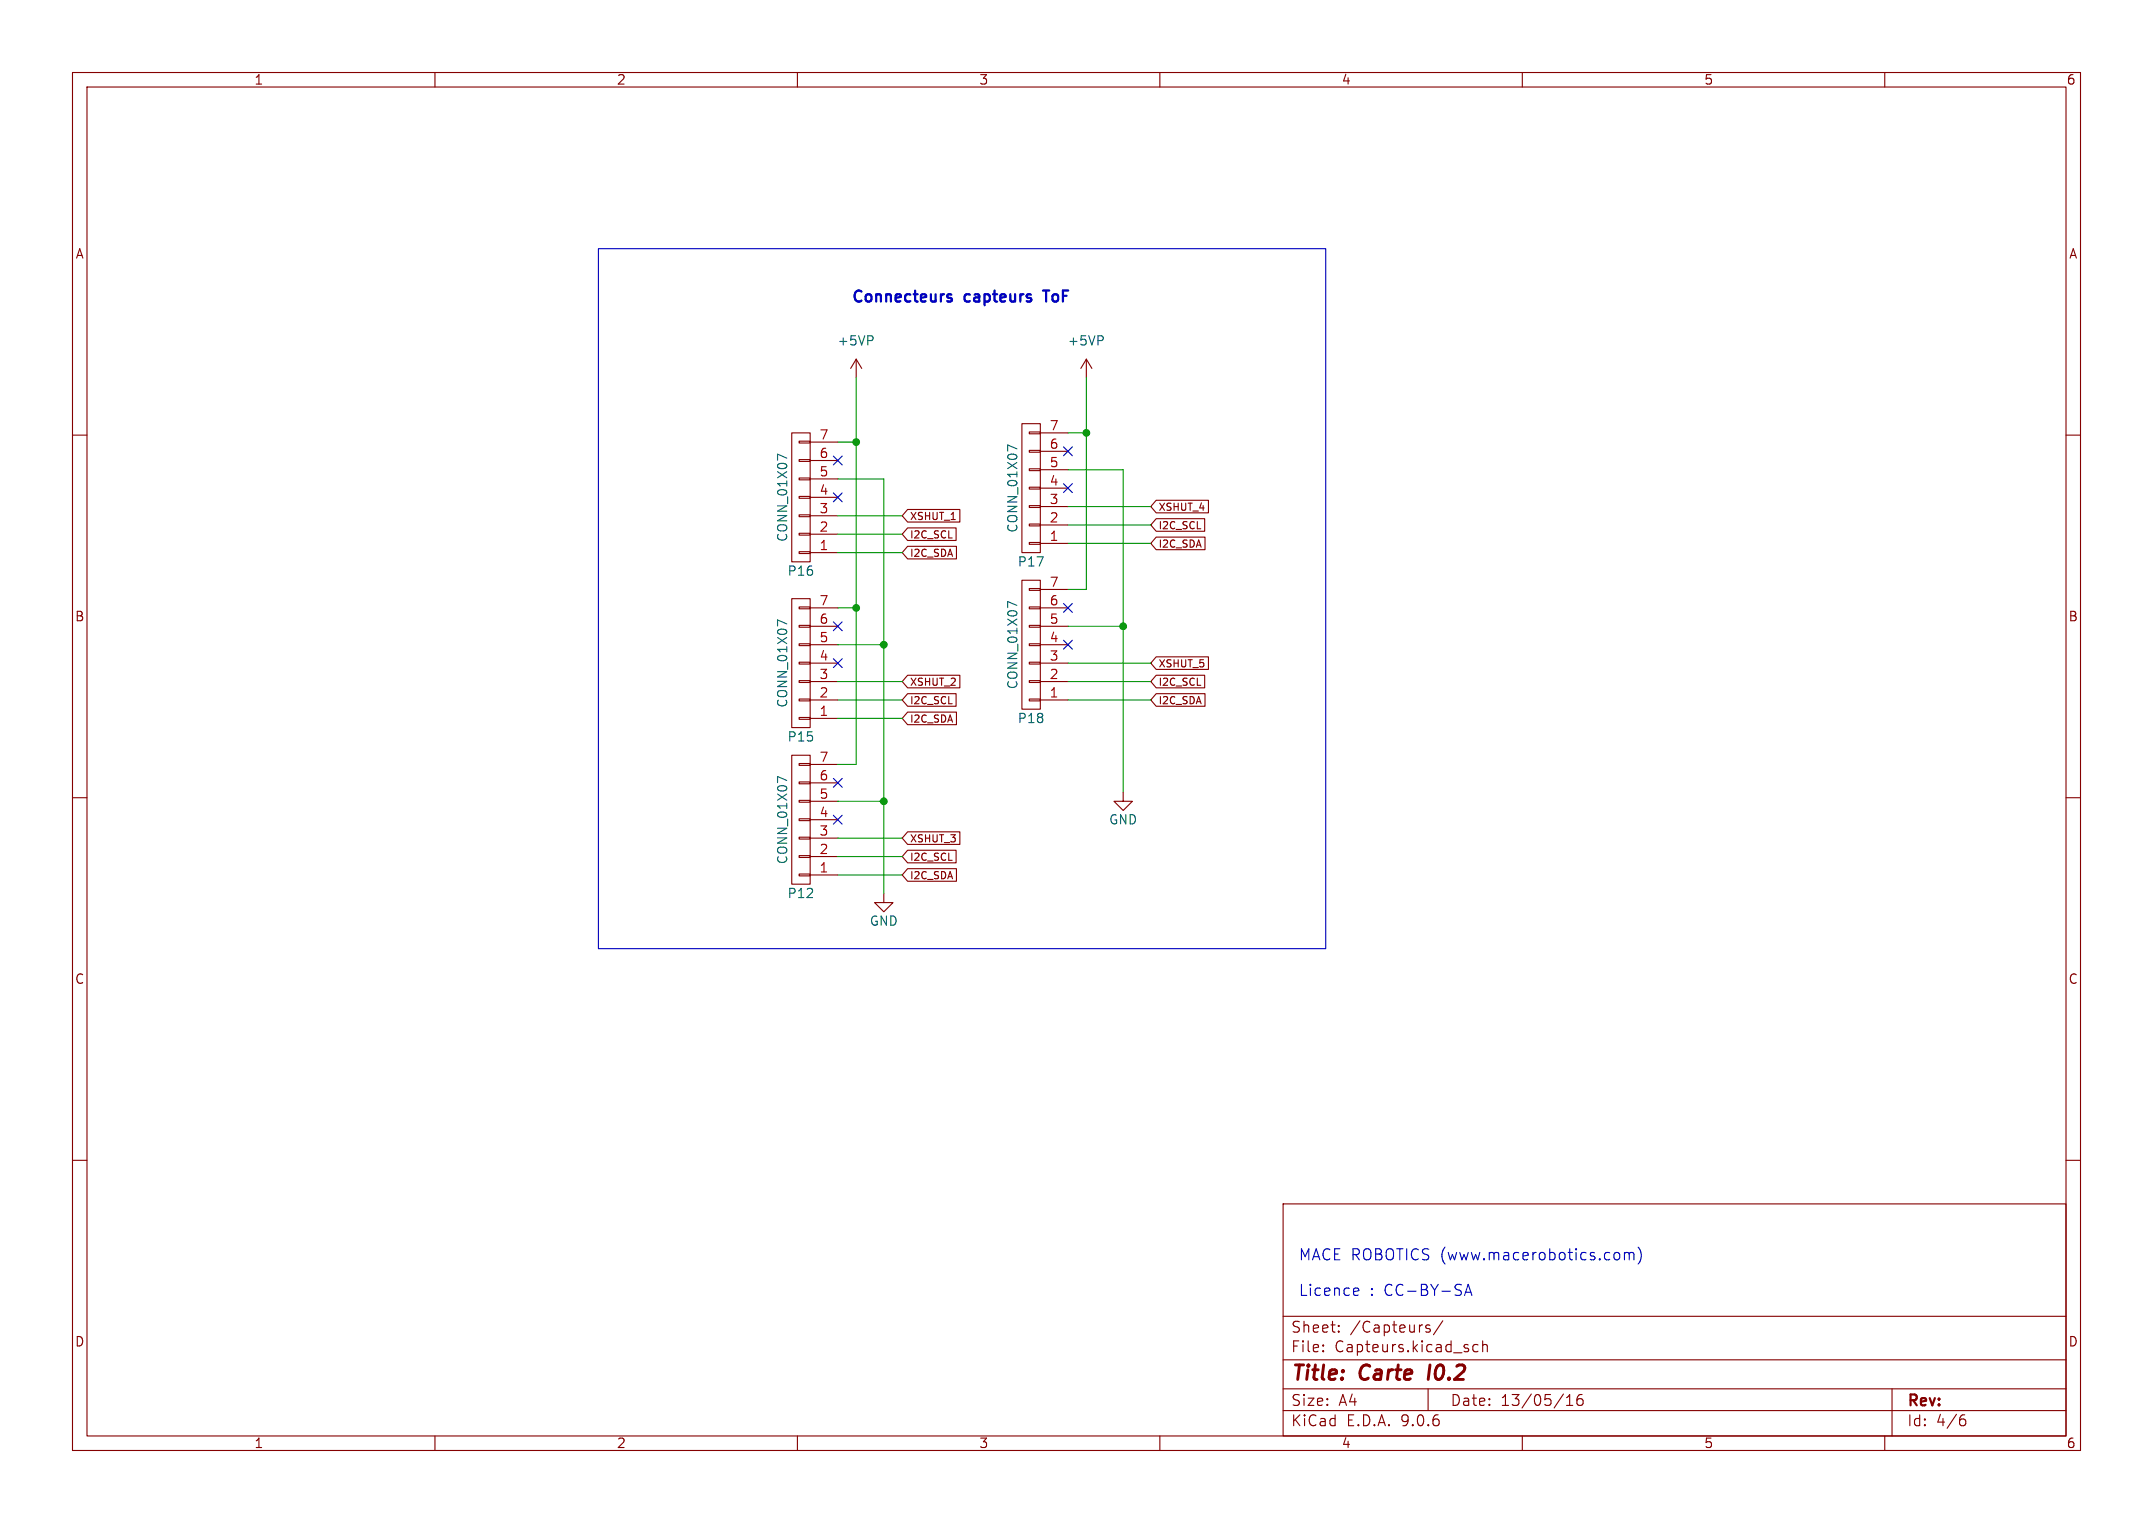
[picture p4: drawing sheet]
<svg xmlns="http://www.w3.org/2000/svg" width="297mm" height="210mm" viewBox="0 0 297 210" stroke-linecap="round" stroke-linejoin="round" font-family="sans-serif">
<g fill="none" stroke="#840000" stroke-width=".15">
<path d="M10 10h277v190h-277zM12 12h273v186h-273zM60 10v2M110 10v2M160 10v2M210 10v2M260 10v2M109.2 59.7h2.6v17.8h-2.6zM118.1 49.5l-.8 1.3M118.1 49.5l.8 1.3M118.1 49.5v2.6M141 58.4h2.5v17.8h-2.5z"/>
<path d="M142 59.6h1.5v.2h-1.5zM143.5 59.7h3.8M149.9 49.5l-.8 1.3M149.9 49.5l.7 1.3M149.9 49.5v2.6M10 60h2M110.2 76.1h1.6v.2h-1.6zM110.2 73.5h1.6v.3h-1.6zM110.2 71h1.6v.2h-1.6zM110.2 68.5h1.6v.2h-1.6zM110.2 65.9h1.6v.3h-1.6zM110.2 63.4h1.6v.2h-1.6z"/>
<path d="M110.2 60.8h1.6v.3h-1.6zM111.8 76.2h3.8M111.8 73.7h3.8M111.8 71.1h3.8M111.8 68.6h3.8M111.8 66h3.8M111.8 63.5h3.8M111.8 61h3.8M125.2 75.3h6.7v1.8h-6.7l-.7-.9zM125.2 72.8h6.7v1.7h-6.7l-.7-.8zM125.2 70.3h7.2v1.7h-7.2l-.7-.9zM142 74.8h1.5v.3h-1.5z"/>
<path d="M142 72.3h1.5v.2h-1.5zM142 69.7h1.5v.3h-1.5zM142 67.2h1.5v.2h-1.5zM142 64.6h1.5v.3h-1.5zM142 62.1h1.5v.3h-1.5zM143.5 74.9h3.8M143.5 72.4h3.8M143.5 69.9h3.8M143.5 67.3h3.8M143.5 64.8h3.8M143.5 62.2h3.8M159.5 69h7.2v1.7h-7.2l-.8-.8z"/>
<path d="M159.5 74.1h6.7v1.7h-6.7l-.8-.9zM159.5 71.5h6.7v1.8h-6.7l-.8-.9zM285 60h2M109.2 82.6h2.6v17.7h-2.6zM110.2 98.9h1.6v.3h-1.6zM110.2 96.4h1.6v.2h-1.6zM110.2 93.9h1.6v.2h-1.6zM110.2 91.3h1.6v.3h-1.6zM110.2 88.8h1.6v.2h-1.6zM110.2 86.2h1.6v.3h-1.6zM110.2 83.7h1.6v.2h-1.6zM111.8 99.1h3.8"/>
<path d="M111.8 96.5h3.8M111.8 94h3.8M111.8 91.4h3.8M111.8 88.9h3.8M111.8 86.4h3.8M111.8 83.8h3.8M125.2 98.2h6.7v1.7h-6.7l-.7-.8zM125.2 95.7h6.7v1.7h-6.7l-.7-.9zM125.2 93.1h7.2v1.7h-7.2l-.7-.8zM141 80h2.5v17.8h-2.5zM142 96.4h1.5v.2h-1.5zM142 93.9h1.5v.2h-1.5z"/>
<path d="M142 91.3h1.5v.3h-1.5zM142 88.8h1.5v.2h-1.5zM142 86.2h1.5v.3h-1.5zM142 83.7h1.5v.2h-1.5zM142 81.2h1.5v.2h-1.5zM143.5 96.5h3.8M143.5 94h3.8M143.5 91.4h3.8M143.5 88.9h3.8M143.5 86.4h3.8M143.5 83.8h3.8M143.5 81.3h3.8"/>
<path d="M159.5 95.7h6.7v1.7h-6.7l-.8-.9zM159.5 90.6h7.2v1.7h-7.2l-.8-.9zM159.5 93.1h6.7v1.7h-6.7l-.8-.8zM10 110h2M109.2 104.1h2.6v17.8h-2.6zM110.2 118h1.6v.2h-1.6zM110.2 115.4h1.6v.3h-1.6zM110.2 112.9h1.6v.3h-1.6zM110.2 110.4h1.6v.2h-1.6zM110.2 107.8h1.6v.3h-1.6zM110.2 105.3h1.6v.2h-1.6zM111.8 118.1h3.8"/>
<path d="M111.8 115.6h3.8M111.8 113h3.8M111.8 110.5h3.8M111.8 108h3.8M111.8 105.4h3.8M125.2 119.8h6.7v1.7h-6.7l-.7-.8zM125.2 117.2h6.7v1.8h-6.7l-.7-.9zM125.2 114.7h7.2v1.7h-7.2l-.7-.8zM154.9 109.2v1.3h1.3l-1.3 1.3-1.2-1.3h1.2M285 110h2M110.2 120.5h1.6v.3h-1.6zM111.8 120.7h3.8"/>
<path d="M121.9 123.2v1.3h1.3l-1.3 1.2-1.3-1.2h1.3M10 160h2M177 166h108v32h-108zM285 160h2M60 198v2M110 198v2M160 198v2M177 194.5h108M177 191.5h108M177 187.5h108M177 181.5h108M182.5 186.3h.1l-.1 .1"/>
<path d="M182.5 186.3v.1M182.5 185.5v.1M182.5 185.5h.1l-.1 .1M184.7 183.6v.1M184.7 183.6h-.1l.1 .1M184.7 182.8v.1M184.7 182.8h-.1l.1 .1M197 191.5v3M197.2 182.8l-.3-.1-.2 .2v.2l.5 .2 .1 .1-.1 .2-.1 .1-.4-.1M199 182.1l-1.3 2M203.9 185.5l-.4-.1-.3 .3v.4l.1 .2 .2 .1 .4-.1M204.5 185.5a.37 .37 0 0 1 .7 .1v.8"/>
<path d="M204.5 184.9v1.5M210 198v2M216.1 193.8h.9M216.1 192.7l.4-.4v1.5M218.2 192.3a.59 .59 0 0 0-.7 .6v.6l.2 .2 .4 .1 .2-.1 .1-.5-.2-.3h-.4l-.3 .3M260 198v2M261 191.5v6.5M270.6 195.7h.4l.2 .3-.1 .5-.2 .1h-.3M271 195.1l-.4 .1"/>
</g>
<path d="M197.3 188.2l-.3 2" fill="none" stroke="#840000" stroke-width=".4"/>
<path d="M120.3 46.4l.1 .1-.1 .4M152.1 46.4l.1 .1-.1 .4M108.5 63.2l-1.2-.6v.9M140.3 61.9l-1.3-.5v.8M108.5 86l-1.2-.5v.8M140.3 83.5l-1.3-.6v.9M108.5 107.6l-1.2-.5v.8" fill="none" stroke="#006464" stroke-width=".15"/>
<g fill="none" stroke="#009600" stroke-width=".15">
<path d="M118.1 52.1v53.3h-2.5M147.3 59.7h2.6M149.9 52.1v29.2h-2.6M115.6 66h6.3v57.2M115.6 76.2h8.9M115.6 73.7h8.9M115.6 71.1h8.9M115.6 61h2.5M147.3 64.8h7.6v44.4M147.3 72.4h11.4M147.3 69.9h11.4M147.3 74.9h11.4"/>
<path d="M115.6 94h8.9M115.6 88.9h6.3M115.6 83.8h2.5M115.6 96.5h8.9M115.6 99.1h8.9M147.3 86.4h7.6M147.3 91.4h11.4M147.3 94h11.4M147.3 96.5h11.4M115.6 118.1h8.9M115.6 115.6h8.9M115.6 110.5h6.3"/>
<path d="M115.6 120.7h8.9"/>
</g>
<g fill="none" stroke="#000084" stroke-width=".15">
<path d="M115 68l1.2 1.2M115 62.9l1.2 1.2M116.2 68l-1.2 1.2M116.2 62.9l-1.2 1.2M146.7 61.6l1.2 1.2M146.7 66.7l1.2 1.2M147.9 61.6l-1.2 1.2M147.9 66.7l-1.2 1.2M115 90.8l1.2 1.2M115 85.8l1.2 1.2M116.2 90.8l-1.2 1.2M116.2 85.8l-1.2 1.2"/>
<path d="M146.7 83.2l1.2 1.2M146.7 88.3l1.2 1.2M147.9 83.2l-1.2 1.2M147.9 88.3l-1.2 1.2M115 107.3l1.2 1.3M115 112.4l1.2 1.2M116.2 107.3l-1.2 1.3M116.2 112.4l-1.2 1.2"/>
</g>
<path d="M130.9 41.1l.3 .1 .1 .2-.2 .2h-.3M130.9 40.6h.3M143.9 40.1h.8" fill="none" stroke="#0000c2" stroke-width=".3"/>
<path d="M82.5 34.3h100.4v96.5h-100.4zM186.9 177.6l.5 .1v.3l-.7 .1M187.4 178.6h-.5M202 178.6l.5-1.5 .5 1.5M202.2 178.2h.7M223.1 172.7l.3 .3v.4l-.3 .3M224.1 172.8a.38 .38 0 0 1 .6 .1M224.1 172.7v1M224.7 172.9l.3-.2 .3 .1 .1 .9M224.7 172.9v.8M226 172a1.75 1.75 0 0 1 0 2.3" fill="none" stroke="#0000c2" stroke-width=".15"/>
<g fill="#009600" stroke="#009600" stroke-width=".15">
<circle cx="121.9" cy="110.5" r=".46"/>
<circle cx="154.9" cy="86.4" r=".46"/>
<circle cx="118.1" cy="61" r=".46"/>
<circle cx="121.9" cy="88.9" r=".46"/>
<circle cx="118.1" cy="83.8" r=".46"/>
<circle cx="149.9" cy="59.7" r=".46"/>
</g>
<g font-size="2.8" fill="#840000">
<text x="178" y="190.9">Title:</text>
<text x="187.7" y="190.9">Carte</text>
<text x="197.9" y="190.9">I0.2</text>
</g>
<g font-size="2.1" fill="#0000c2">
<text x="117.3" y="42.1">Connecteurs</text>
<text x="133.1" y="42.1">capteurs</text>
<text x="144.6" y="42.1">ToF</text>
<text x="179.1" y="173.9">MACE ROBOTICS (www.macerobotics.com)</text>
<text x="179.1" y="178.8">Licence</text>
<text x="188.9" y="178.8">: CC-BY-SA</text>
</g>
<g font-size="2.1" fill="#840000">
<text x="178" y="184">Sheet:</text>
<text x="186.2" y="184">/Capteurs/</text>
<text x="178" y="186.7">File:</text>
<text x="184.1" y="186.7">Capteurs.kicad_sch</text>
<text x="178" y="196.9">KiCad</text>
<text x="178" y="194.1">Size:</text>
<text x="184.7" y="194.1">A4</text>
<text x="185.7" y="196.9">E.D.A.</text>
<text x="193.3" y="196.9">9.0.6</text>
<text x="200" y="194.1">Date:</text>
<text x="207" y="194.1">13/05/16</text>
<text x="263" y="194.3">Rev:</text>
<text x="263" y="196.9">Id:</text>
<text x="267.1" y="196.9">4/6</text>
</g>
<g font-size="1.8" fill="#840000">
<text x="35" y="11.9">1</text>
<text x="85" y="11.9">2</text>
<text x="135" y="11.9">3</text>
<text x="185" y="11.9">4</text>
<text x="235" y="11.9">5</text>
<text x="285" y="11.9">6</text>
<text x="10.3" y="35.9">A</text>
<text x="285.3" y="35.9">A</text>
<text x="10.3" y="85.9">B</text>
<text x="285.3" y="85.9">B</text>
<text x="10.3" y="135.9">C</text>
<text x="285.3" y="135.9">C</text>
<text x="10.3" y="185.9">D</text>
<text x="285.3" y="185.9">D</text>
<text x="35" y="199.9">1</text>
<text x="85" y="199.9">2</text>
<text x="135" y="199.9">3</text>
<text x="185" y="199.9">4</text>
<text x="235" y="199.9">5</text>
<text x="285" y="199.9">6</text>
</g>
<g font-size="1.8" fill="#006464">
<text x="115.4" y="47.9">+5VP</text>
<text x="147.2" y="47.9">+5VP</text>
<text x="108.8" y="74.8" transform="rotate(-90 108.8 74.8)">CONN_01X07</text>
<text x="140.6" y="73.5" transform="rotate(-90 140.6 73.5)">CONN_01X07</text>
<text x="108.5" y="79.6">P16</text>
<text x="140.3" y="78.3">P17</text>
<text x="140.6" y="95.1" transform="rotate(-90 140.6 95.1)">CONN_01X07</text>
<text x="108.8" y="97.7" transform="rotate(-90 108.8 97.7)">CONN_01X07</text>
<text x="140.3" y="99.9">P18</text>
<text x="108.5" y="102.5">P15</text>
<text x="152.9" y="113.9">GND</text>
<text x="108.8" y="119.3" transform="rotate(-90 108.8 119.3)">CONN_01X07</text>
<text x="108.5" y="124.1">P12</text>
<text x="119.9" y="127.9">GND</text>
</g>
<g font-size="1.8" fill="#a90000">
<text x="144.7" y="59.4">7</text>
<text x="113" y="65.8">5</text>
<text x="113" y="63.2">6</text>
<text x="113" y="60.7">7</text>
<text x="144.7" y="64.5">5</text>
<text x="144.7" y="62">6</text>
<text x="113" y="70.9">3</text>
<text x="113" y="68.3">4</text>
<text x="144.7" y="69.6">3</text>
<text x="144.7" y="67.1">4</text>
<text x="113" y="75.9">1</text>
<text x="113" y="73.4">2</text>
<text x="144.7" y="74.7">1</text>
<text x="144.7" y="72.1">2</text>
<text x="113" y="83.6">7</text>
<text x="144.7" y="83.6">6</text>
<text x="144.7" y="81">7</text>
<text x="113" y="88.6">5</text>
<text x="113" y="86.1">6</text>
<text x="144.7" y="88.6">4</text>
<text x="144.7" y="86.1">5</text>
<text x="113" y="93.7">3</text>
<text x="113" y="91.2">4</text>
<text x="144.7" y="93.7">2</text>
<text x="144.7" y="91.2">3</text>
<text x="113" y="98.8">1</text>
<text x="113" y="96.3">2</text>
<text x="144.7" y="96.3">1</text>
<text x="113" y="107.7">6</text>
<text x="113" y="105.2">7</text>
<text x="113" y="112.8">4</text>
<text x="113" y="110.2">5</text>
<text x="113" y="117.9">2</text>
<text x="113" y="115.3">3</text>
<text x="113" y="120.4">1</text>
</g>
<g font-size="1.4" fill="#840000">
<text x="125.5" y="71.9">XSHUT_1</text>
<text x="159.7" y="70.6">XSHUT_4</text>
<text x="125.5" y="77">I2C_SDA</text>
<text x="125.5" y="74.5">I2C_SCL</text>
<text x="159.7" y="75.7">I2C_SDA</text>
<text x="159.7" y="73.2">I2C_SCL</text>
<text x="125.5" y="94.8">XSHUT_2</text>
<text x="159.7" y="92.2">XSHUT_5</text>
<text x="159.7" y="94.8">I2C_SCL</text>
<text x="125.5" y="99.9">I2C_SDA</text>
<text x="125.5" y="97.3">I2C_SCL</text>
<text x="159.7" y="97.3">I2C_SDA</text>
<text x="125.5" y="118.9">I2C_SCL</text>
<text x="125.5" y="116.4">XSHUT_3</text>
<text x="125.5" y="121.4">I2C_SDA</text>
</g>
</svg>
